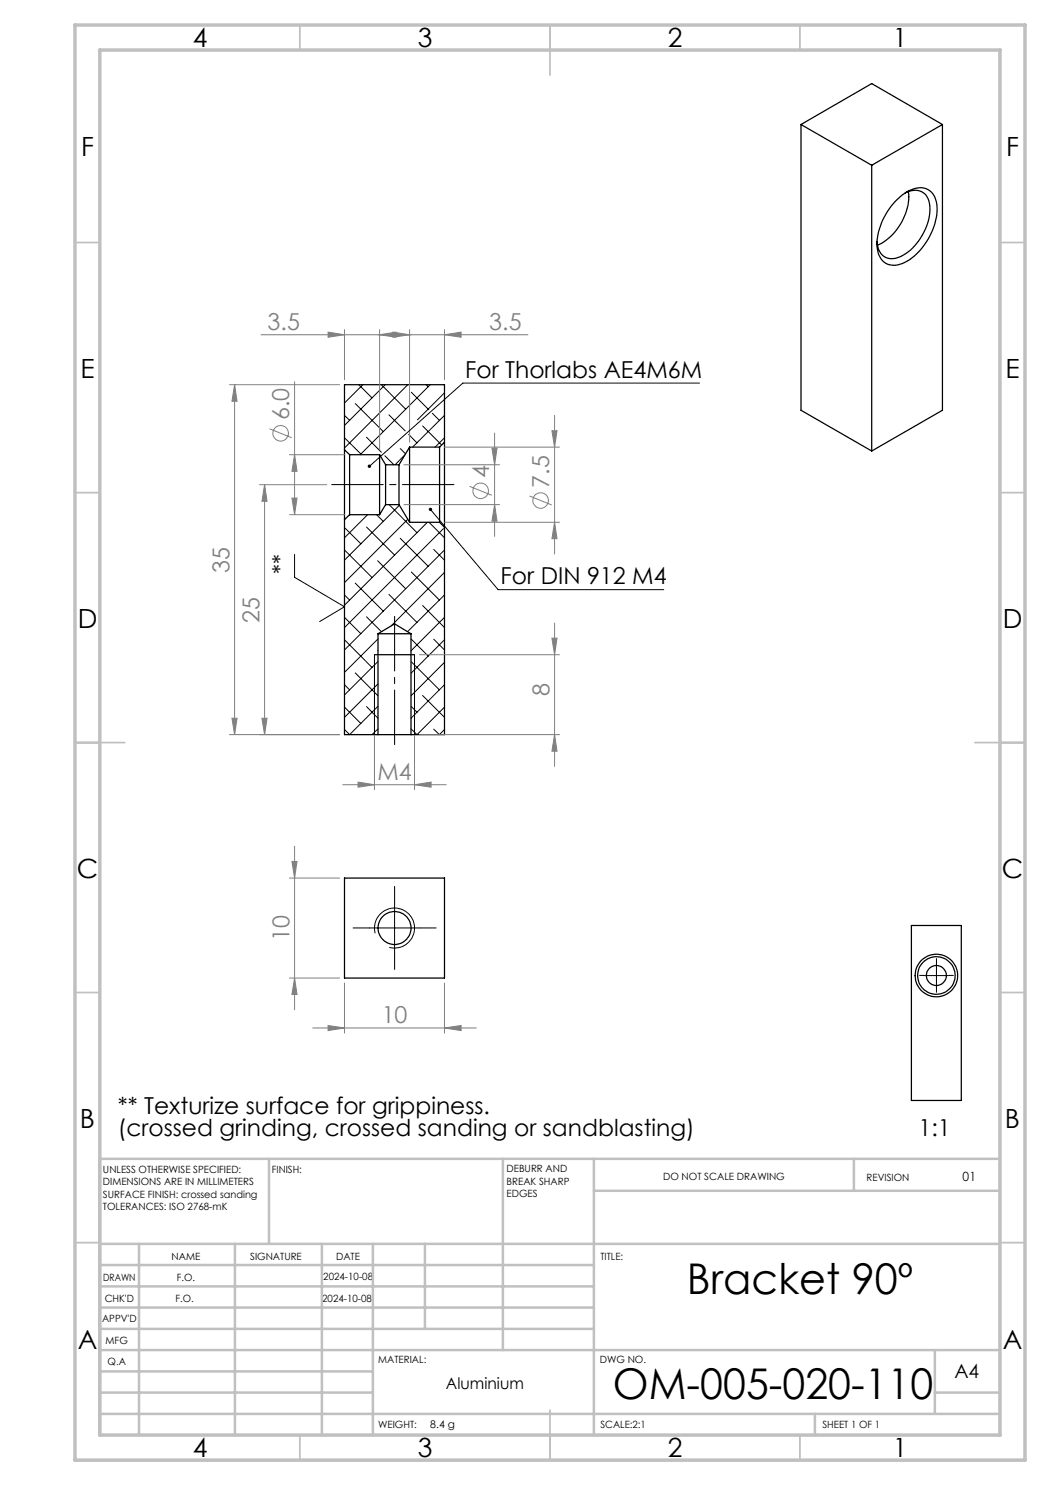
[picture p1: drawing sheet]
<svg xmlns="http://www.w3.org/2000/svg" width="210mm" height="297mm" viewBox="0 0 210 297" stroke-linecap="round" stroke-linejoin="round" font-family="sans-serif">
<g fill="none" stroke="#000" stroke-width=".2">
<path d="M71.8 76.9l2.6 2.7M72.6 76.9l-3.7 3.7M76.3 76.9l4.8 4.9M77 76.9l-8.1 8.2M81.6 76.9l-12.7 12.7M82.3 78.5l3.5 3.4M85.2 76.9l.5 .5M86 76.9l-14 14M88.9 78.6l-5.4 5.4M139.9 76.6h-47.3l-18.7 16.7M68.9 87.6l3.3 3.2M68.9 83.1l1 1"/>
<path d="M71 80.7l5.7 5.6M73.3 87.5l3 2.9M77 91.2l1.8 1.8M77.8 83l3.2 3.2M80 89.7l1.1 1.1M81 91l-2 2M81.7 86.9l1.7 1.7M84.5 85.2l3.8 3.8M86.5 82.7l1.4 1.4M88.9 83.1l-6.4 6.3M88.9 87.6l-1.9 1.8M58.9 110.9v4.6l10 5.9-5 2.9"/>
<path d="M68.9 119l1 1M68.9 110l5.5 5.5M68.9 105.5l3.3 3.3M71 116.6l5.7 5.6M73.3 105.4l5.6 5.6M73.5 102.9l-4.6 4.7M75.3 102.9l1.4 1.4M75.5 112.1l5.6 5.7M77.8 118.9l5.6 5.6M77.8 100.9l5.6 5.6M79.9 101.1l-11 10.9M80 107.7l5.7 5.6"/>
<path d="M81.6 103.9l-12.7 12.6M82.3 114.4l5.6 5.6M85.5 104.5l-16.6 16.5M85.8 104.5l3.1 3.1M86.1 101.9l13.5 16h33.2M86.7 109.9l2.2 2.1M88.7 105.7l-19.8 19.8M88.9 110l-20 20M88.9 114.5l-10.7 10.7M88.9 119l-7.4 7.3M68.9 136.9l1 1.1M68.9 127.9l5.5 5.6"/>
<path d="M68.9 123.5l3.3 3.2M71 134.6l4.6 4.6M73.3 123.4l3 2.9M74.9 130.9v16M75.5 130.1l.1 .1M75.6 127.8l-6.7 6.7M75.6 132.3l-6.7 6.7M75.6 136.8l-6.7 6.7M82.2 127.8l3.5 3.4M82.3 132.4l5.6 5.6M82.9 130.9v16M84.5 139.1l4.4 4.4"/>
<path d="M84.5 121.1l4.4 4.4M86.7 127.8l2.2 2.2M88.9 123.5l-6.7 6.7M88.9 127.9l-6.7 6.8M88.9 132.5l-6.7 6.7M88.9 136.9l-6.7 6.7M68.9 141.4l3.3 3.3M73.3 141.3l2.3 2.3M75.6 141.2l-5.7 5.7-1-1M75.6 145.8l-1.2 1.1M82.2 141.2l1.2 1.2M86.7 145.8l1.2 1.1 1-1"/>
<path d="M88.9 141.4l-5.5 5.5-1.2-1.1M73.9 185.6h10M75 186.7a4 4 0 0 1 3.6-5.1 4 4 0 0 1 4.3 4.4 4 4 0 0 1-5 3.5M78.9 180.6v10M184.8 195.1h5M187.3 192.6v5"/>
</g>
<g fill="none" stroke="#000" stroke-width=".25">
<path d="M160.2 24.9l14.1 8.2M160.2 24.9l14.1-8.2 14.2 8.2M160.2 24.9v57.2l14.1 8.1M174.3 33.1v57.1M181 38.6a3.1 3.1 0 0 1 3.3-.3 3.1 3.1 0 0 1 1.6 2.8 11.3 11.3 0 0 1-6 10.3 2.97 2.97 0 0 1-4.4-2.5l-.1-.6M181.7 38.3a11.1 11.1 0 0 1-6.2 10.7M188.5 24.9l-14.2 8.2M188.5 24.9v57.2l-14.2 8.1M179.1 40.2a6.6 6.6 0 0 1 5.8-2.6 3.9 3.9 0 0 1 2.5 4.2 13 13 0 0 1-6.9 10.9 3.4 3.4 0 0 1-5-2.9 12.9 12.9 0 0 1 3.6-9.6zM68.9 90v13.9M68.9 90l1 .9M69.9 90.9v12"/>
<path d="M69.9 90.9h6M75.9 90.9v12M75.9 90.9l1.2 2.1M77.1 93v7.9M77.1 93h2.7M79.8 93v7.9M81.9 89.4v15.1M81.9 89.4h6M81.9 89.4l-2.1 3.6M87.9 89.4v15.1M88.9 88.4v17M88.9 88.4v-11.5h-20v13.1"/>
<path d="M88.9 88.4l-1 1M68.9 103.9v43h6.7M69.9 102.9l-1 1M69.9 102.9h6M77.1 100.9l-1.2 2M77.1 100.9h2.7M79.8 100.9l2.1 3.6M81.9 104.5h6M87.9 104.5l1 .9M88.9 105.4v41.5h-6.7M74.9 130.9h8M75.6 126.7h6.6"/>
<path d="M75.6 126.7l3.3-1.9 3.3 1.9M75.6 126.7v20.2M82.2 126.7v20.2M75.6 146.9h6.6M68.9 175.6h20v20h-20zM182.3 185.1h10v35h-10z"/>
<circle cx="78.9" cy="185.6" r="3.3"/>
<circle cx="187.3" cy="195.1" r="2"/>
<circle cx="187.3" cy="195.1" r="4.3"/>
<circle cx="187.3" cy="195.1" r="3.8"/>
</g>
<g fill="none" stroke="#808080" stroke-width=".2">
<path d="M45.9 76.9h22M46.9 76.9l.5 3.4h-1zM46.9 76.9v70M58.9 76.3v26.6M65.6 66.4l3.3 .6-3.3 .4zM68.9 65.9v10M75.9 67l3.3-.6v1zM75.9 65.9v24.1M78.6 66.4l3.3 .6-3.3 .4zM81.9 65.9v22.5M88.9 67l3.3-.6v1zM88.9 65.9v10"/>
<path d="M105.6 67h-53.4M51.9 96.9h13.4M52.9 96.9l.5 3.4h-1zM52.9 96.9v50M53.9 85.8l4.4 1.8M57.9 90.9h11M58.4 99.6h1l-.5 3.3zM58.9 90.9l.5 3.4h-1zM80.8 93h19.1M88.9 89.4h23M93.9 97.3l4.5 1.8M98.4 89.6h1l-.5 3.4z"/>
<path d="M98.9 86.6v20.7M105.9 99.2l4.4 1.8M110.4 86.1h1l-.5 3.3zM110.9 83.1v27.7M57.9 102.9h11M80.8 100.9h19.1M88.9 104.5h23M98.9 100.9l.5 3.3h-1zM110.9 104.5l.5 3.2h-1zM74.9 131.9v26M82.9 131.9v26M83.9 130.9h28"/>
<path d="M110.4 127.6h1l-.5 3.3zM110.9 124.6v28.7M46.4 143.6h1l-.5 3.3zM52.4 143.6h1l-.5 3.3zM67.9 146.9h-22M68.5 156.9h20.8M71.6 156.4l3.3 .5-3.3 .5zM82.9 156.9l3.3-.5v1zM83.9 146.9h28M110.9 146.9l.5 3.3h-1zM57.9 175.6h10M58.4 172.3h1l-.5 3.3z"/>
<path d="M58.9 169.3v32.7M57.9 195.6h10M58.9 195.6l.5 3.3h-1zM68.9 196.6v10M88.9 196.6v10M62.5 205.6h32.7M65.6 205.1l3.3 .5-3.3 .5zM88.9 205.6l3.3-.5v1z"/>
<circle cx="56.1" cy="86.6" r="1.55"/>
<circle cx="96.1" cy="98.2" r="1.55"/>
<circle cx="108.1" cy="100.1" r="1.54"/>
</g>
<path d="M73.9 185.6h-3.3M78.9 180.6v-3.3M78.9 190.6v3.3M83.9 185.6h3.3M184.8 195.1h-.9M187.3 192.6v-.9M187.3 197.6v.9M189.8 195.1h.9" fill="none" stroke="#000" stroke-width=".2" stroke-dasharray="15.2 1.3 1.3 1.3"/>
<path d="M66.3 96.9h24.5" fill="none" stroke="#000" stroke-width=".2" stroke-dasharray="15.2 1.3 1.3 1.3" stroke-dashoffset="4.9"/>
<path d="M78.9 148.9v-25.6" fill="none" stroke="#000" stroke-width=".2" stroke-dasharray="15.2 1.3 1.3 1.3" stroke-dashoffset="4.3"/>
<g fill="none" stroke="#c0c0c0" stroke-width=".35">
<path d="M60 5v5M110 5v10M160 5v5M15 48.5h5M200 48.5h5M15 98.5h5M200 98.5h5M15 148.5h10M195 148.5h10M15 198.5h5M200 198.5h5M15 248.5h5"/>
<path d="M200 248.5h5M60 287v5M110 282v10M160 287v5"/>
</g>
<g fill="none" stroke="#c0c0c0" stroke-width=".5">
<path d="M53.8 231.8v17M100.6 231.8v38.2M118.8 231.8v55.2M118.8 238.2h81.2M170.8 231.8v6.4M200 231.8h-180v55.2M20 248.8h180M20 257.3h98.8M20 253h98.8M27.8 248.8v38.2M47 248.8v38.2M64.4 248.8v38.2"/>
<path d="M74.6 248.8v38.2M85 248.8v17M20 265.8h98.8M20 261.5h98.8M20 278.5h54.6M20 274.3h54.6M20 270h180M187 278.5h13M187 270v12.8M20 282.8h180M163 282.8v4.2"/>
</g>
<path d="M15 5h190v287h-190zM20 10h180v277h-180z" fill="none" stroke="#c0c0c0" stroke-width=".7"/>
<g fill="#808080">
<path d="M88.9 205.6l3.3-.5v1zM65.6 205.1l3.3 .5-3.3 .5z"/>
<path d="M82.9 156.9l3.3-.5v1zM71.6 156.4l3.3 .5-3.3 .5zM88.9 67l3.3-.6v1zM78.6 66.4l3.3 .6-3.3 .4z"/>
<path d="M65.6 66.4l3.3 .6-3.3 .4zM75.9 67l3.3-.6v1z"/>
<path d="M58.9 195.6l.5 3.3h-1zM58.4 172.3h1l-.5 3.3z"/>
<path d="M110.9 146.9l.5 3.3h-1zM110.4 127.6h1l-.5 3.3zM52.4 143.6h1l-.5 3.3zM52.9 96.9l.5 3.4h-1z"/>
<path d="M110.4 86.1h1l-.5 3.3zM110.9 104.5l.5 3.2h-1z"/>
<path d="M58.9 90.9l.5 3.4h-1zM58.4 99.6h1l-.5 3.3zM46.9 76.9l.5 3.4h-1zM46.4 143.6h1l-.5 3.3zM98.4 89.6h1l-.5 3.4zM98.9 100.9l.5 3.3h-1z"/>
</g>
<path d="M85.9 101.6a.35 .35 0 0 0 .2 .6 .35 .35 0 0 0 .4-.4 .35 .35 0 0 0-.6-.2l.2 .3zM73.7 93l-.2 .2 .1 .3 .3-.2-.3 .2a.35 .35 0 0 0 .5 0 .35 .35 0 0 0 .1-.5 .35 .35 0 0 0-.5 0z" fill="#000"/>
<g font-size="8.5">
<text x="137.4" y="258.8">Bracket 90º</text>
<text x="122.6" y="279.7">OM-005-020-110</text>
</g>
<g font-size="5.3">
<text x="38.5" y="9.5">4</text>
<text x="83.5" y="9.5">3</text>
<text x="133.6" y="9.5">2</text>
<text x="178.6" y="9.5">1</text>
<text x="16.2" y="31.3">F</text>
<text x="201.2" y="31.3">F</text>
<text x="16.1" y="75.5">E</text>
<text x="201.1" y="75.5">E</text>
<text x="15.5" y="125.5">D</text>
<text x="200.5" y="125.5">D</text>
<text x="15.4" y="175.5">C</text>
<text x="200.4" y="175.5">C</text>
<text x="16" y="225.5">B</text>
<text x="201" y="225.5">B</text>
<text x="15.5" y="269.8">A</text>
<text x="200.5" y="269.8">A</text>
<text x="38.5" y="291.5">4</text>
<text x="83.5" y="291.5">3</text>
<text x="133.6" y="291.5">2</text>
<text x="178.6" y="291.5">1</text>
</g>
<g font-size="4.7" fill="#808080">
<text x="53.5" y="65.9">3.5</text>
<text x="97.9" y="65.9">3.5</text>
<text x="57.9" y="84.1" transform="rotate(-90 57.9 84.1)">6.0</text>
<text x="97.9" y="95.6" transform="rotate(-90 97.9 95.6)">4</text>
<text x="109.9" y="97.5" transform="rotate(-90 109.9 97.5)">7.5</text>
<text x="45.9" y="114.5" transform="rotate(-90 45.9 114.5)">35</text>
<text x="51.9" y="124.5" transform="rotate(-90 51.9 124.5)">25</text>
<text x="109.9" y="139.1" transform="rotate(-90 109.9 139.1)">8</text>
<text x="75.5" y="155.9">M4</text>
<text x="57.9" y="188.2" transform="rotate(-90 57.9 188.2)">10</text>
<text x="76.3" y="204.6">10</text>
</g>
<g font-size="4.7">
<text x="93" y="75.5">For Thorlabs AE4M6M</text>
<text x="57.9" y="114.8" transform="rotate(-90 57.9 114.8)">**</text>
<text x="100.1" y="116.9">For DIN 912 M4</text>
<text x="23.6" y="222.8">** Texturize surface for grippiness.</text>
<text x="23.6" y="227.3">(crossed grinding, crossed sanding or sandblasting)</text>
<text x="183.7" y="227.3">1:1</text>
</g>
<text font-size="3.9" x="190.9" y="275.5">A4</text>
<text font-size="3.2" x="89.2" y="277.9">Aluminium</text>
<text font-size="2.5" x="192.5" y="236.1">01</text>
<text font-size="2.1" x="86.1" y="285.6">8.4 g</text>
<g font-size="2">
<text x="20.6" y="234.6">UNLESS OTHERWISE SPECIFIED:</text>
<text x="20.6" y="237.1">DIMENSIONS ARE IN MILLIMETERS</text>
<text x="20.6" y="239.6">SURFACE FINISH: crossed sanding</text>
<text x="54.4" y="234.6">FINISH:</text>
<text x="101.3" y="234.5">DEBURR AND</text>
<text x="101.3" y="237">BREAK SHARP</text>
<text x="101.3" y="239.5">EDGES</text>
<text x="132.6" y="236">DO NOT SCALE DRAWING</text>
<text x="173.3" y="236.2">REVISION</text>
<text x="20.6" y="242.1">TOLERANCES: ISO 2768-mK</text>
<text x="34.3" y="252">NAME</text>
<text x="50" y="251.9">SIGNATURE</text>
<text x="67.2" y="251.9">DATE</text>
<text x="120.1" y="251.9">TITLE:</text>
<text x="20.6" y="256.1">DRAWN</text>
<text x="35.3" y="256.1">F.O.</text>
<text x="64.7" y="255.9">2024-10-08</text>
<text x="20.9" y="260.3">CHK'D</text>
<text x="35.1" y="260.3">F.O.</text>
<text x="64.4" y="260.3">2024-10-08</text>
<text x="20.4" y="264.4">APPV'D</text>
<text x="21.1" y="268.8">MFG</text>
<text x="21.5" y="273">Q.A</text>
<text x="75.6" y="272.5">MATERIAL:</text>
<text x="120" y="272.5">DWG NO.</text>
<text x="75.6" y="285.5">WEIGHT:</text>
<text x="120.1" y="285.6">SCALE:2:1</text>
<text x="164.5" y="285.6">SHEET 1 OF 1</text>
</g>
</svg>
